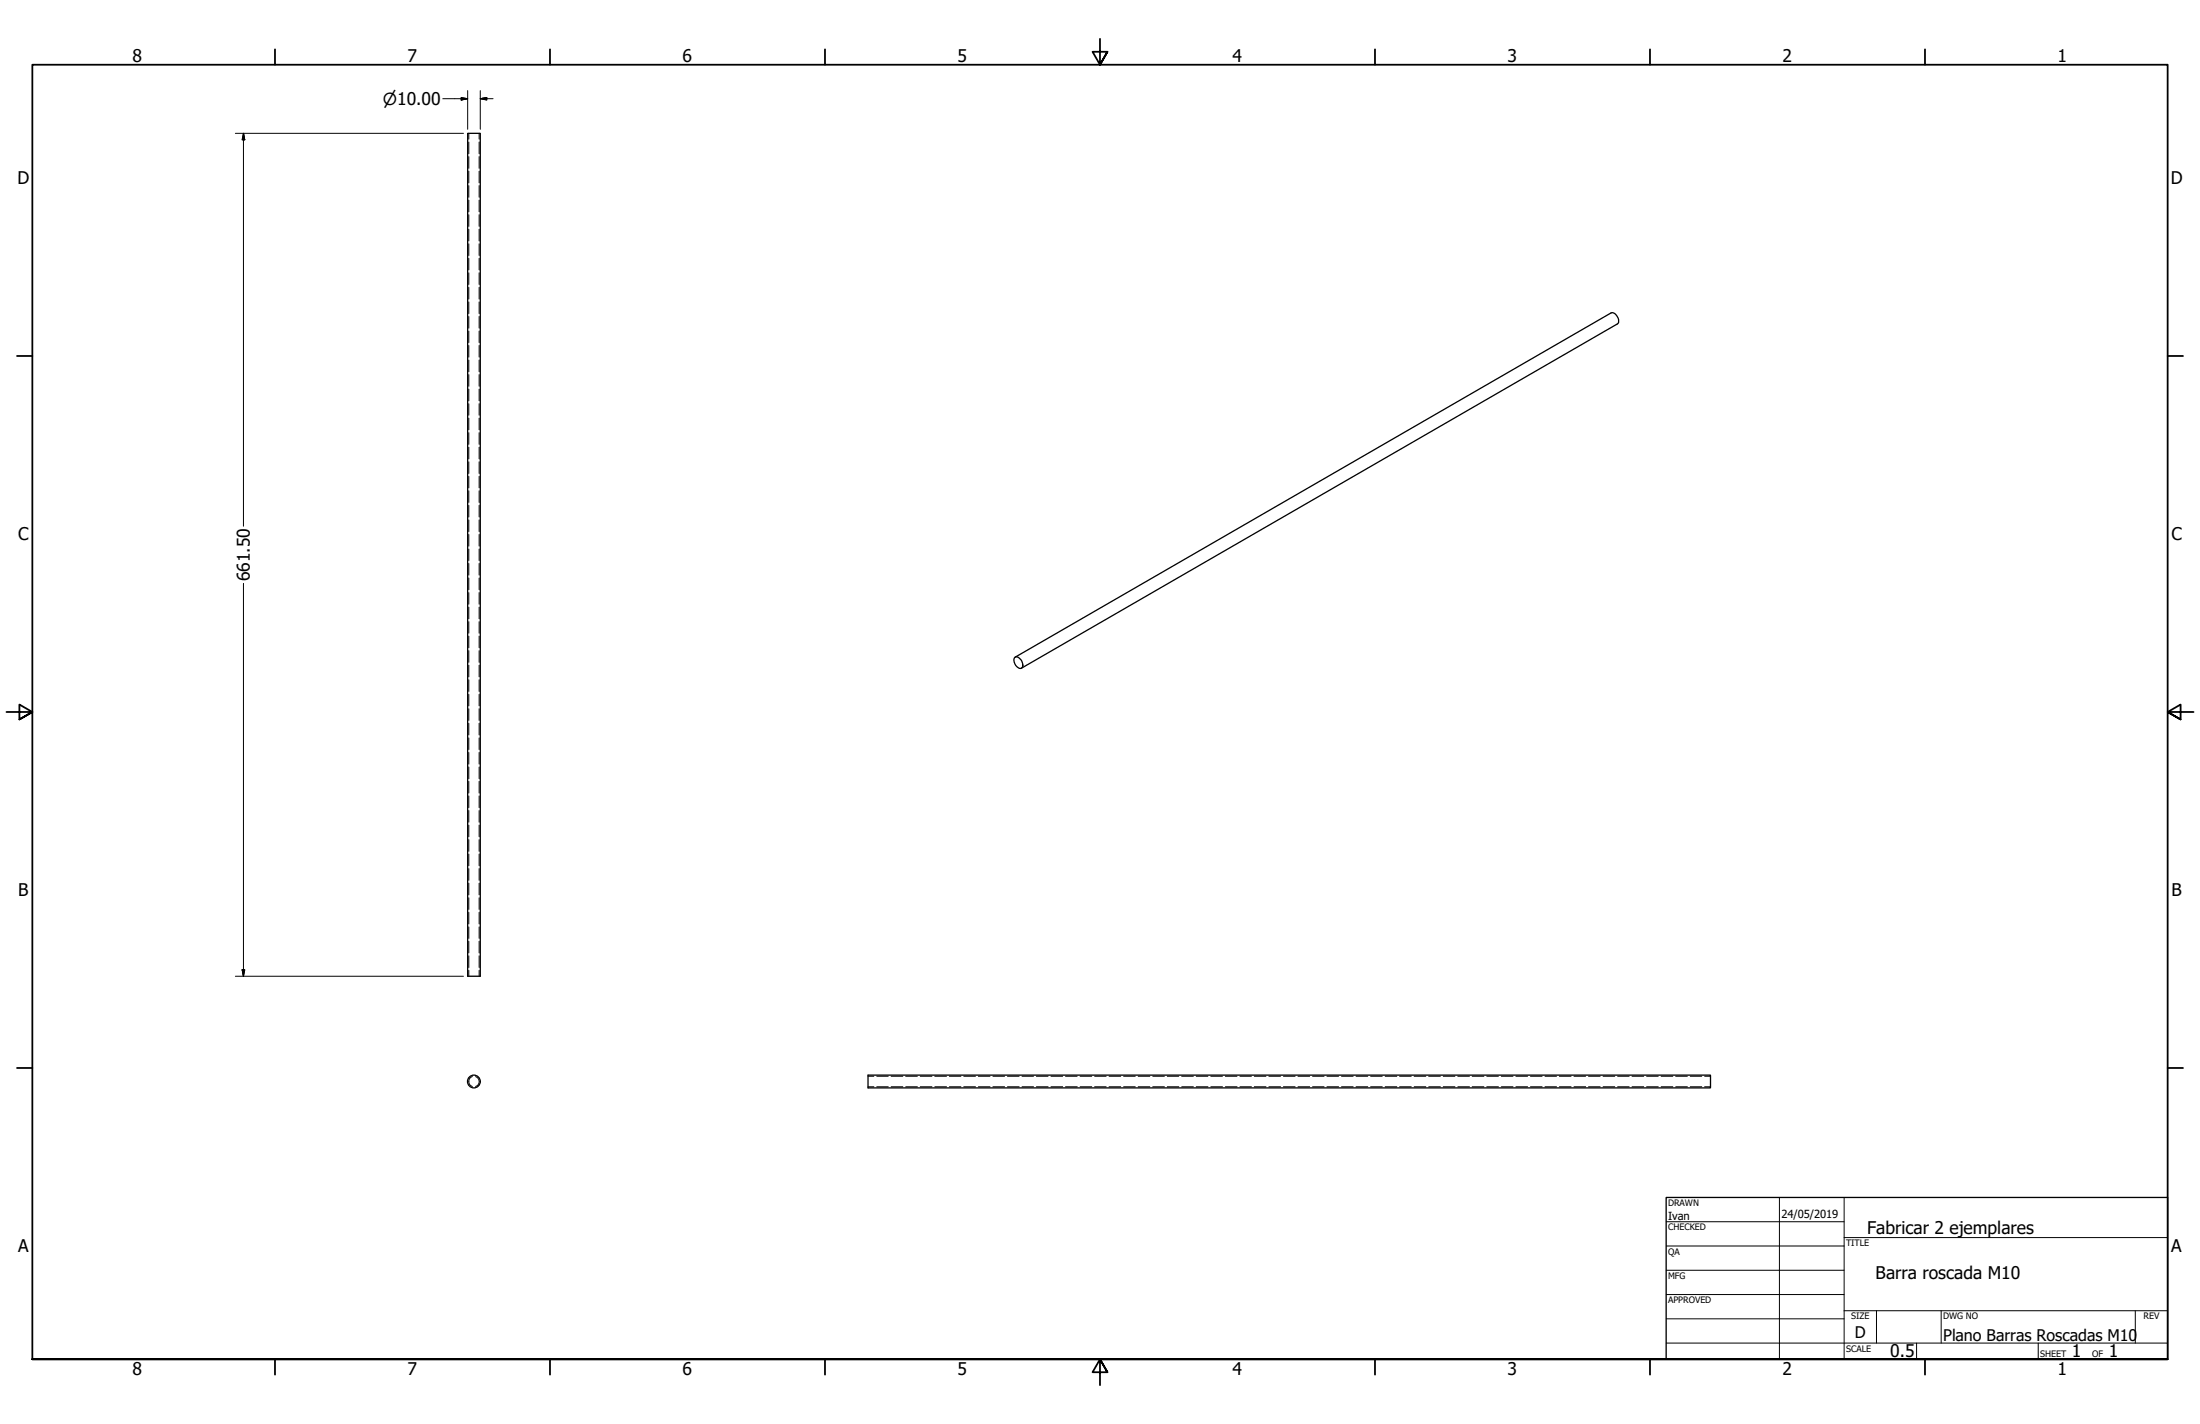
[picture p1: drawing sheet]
<svg xmlns="http://www.w3.org/2000/svg" width="864mm" height="559mm" viewBox="0 0 864 559" stroke-linecap="round" stroke-linejoin="round" font-family="sans-serif">
<!-- layer: Visible (ANSI) -->
<g fill="none" stroke="#000" stroke-width=".51">
<path d="M183.6 52.3h4.9v330.8h-4.9zM398.4 257.9a2.76 2.76 0 0 1 3.1 3.1 1.22 1.22 0 0 1-.9 1.4 1.22 1.22 0 0 1-1.4-.8l-1.1-1.7-.1-1.2zM398.5 257.9l233.9-135.1a3 3 0 0 1 2.8 4.1l-234.2 135.3M340.7 421.9h330.7v5h-330.7z"/>
<circle cx="186" cy="424.4" r="2.51"/>
</g>
<!-- layer: Hidden Narrow (ANSI) -->
<g fill="none" stroke="#000" stroke-width=".39">
<path d="M184 52.3v2.3M184 55.8v4.5M188.1 52.3v2.3M188.1 55.8v4.5M184 61.5v4.5M184 67.2v4.6M184 72.8v4.6M184 78.5v4.6M188.1 61.5v4.5M188.1 67.2v4.6M188.1 72.8v4.6M188.1 78.5v4.6"/>
<path d="M184 84.3v4.5M184 90v4.6M184 95.7v4.6M188.1 84.3v4.5M188.1 90v4.6M188.1 95.7v4.6M184 101.4v4.5M184 107.1v4.5M184 112.8v4.5M184 118.5v4.6M188.1 101.4v4.5M188.1 107.1v4.5"/>
<path d="M188.1 112.8v4.5M188.1 118.5v4.6M184 124.2v4.6M184 129.9v4.5M184 135.6v4.5M188.1 124.2v4.6M188.1 129.9v4.5M188.1 135.6v4.5M184 141.3v4.6M184 147v4.6M184 152.7v4.6M184 158.4v4.5"/>
<path d="M188.1 141.3v4.6M188.1 147v4.6M188.1 152.7v4.6M188.1 158.4v4.5M184 164.1v4.6M184 169.8v4.6M184 175.5v4.6M188.1 164.1v4.6M188.1 169.8v4.6M188.1 175.5v4.6M184 181.2v4.6M184 186.9v4.6"/>
<path d="M184 192.6v4.6M184 198.3v4.6M188.1 181.2v4.6M188.1 186.9v4.6M188.1 192.6v4.6M188.1 198.3v4.6M184 204v4.6M184 209.7v4.6M184 215.5v4.5M188.1 204v4.6M188.1 209.7v4.6M188.1 215.5v4.5"/>
<path d="M184 221.1v4.6M184 226.8v4.6M184 232.5v4.6M184 238.3v4.5M188.1 221.1v4.6M188.1 226.8v4.6M188.1 232.5v4.6M188.1 238.3v4.5M184 244v4.5M184 249.6v4.6M184 255.3v4.6M188.1 244v4.5"/>
<path d="M188.1 249.6v4.6M188.1 255.3v4.6M184 261v4.6M184 266.8v4.5M184 272.5v4.5M184 278.1v4.6M188.1 261v4.6M188.1 266.8v4.5M188.1 272.5v4.5M188.1 278.1v4.6M184 283.8v4.6M184 289.6v4.5"/>
<path d="M184 295.3v4.5M188.1 283.8v4.6M188.1 289.6v4.5M188.1 295.3v4.5M184 301v4.6M184 306.6v4.6M184 312.4v4.5M184 318.1v4.5M188.1 301v4.6M188.1 306.6v4.6M188.1 312.4v4.5M188.1 318.1v4.5"/>
<path d="M184 323.8v4.6M184 329.5v4.6M184 335.2v4.5M188.1 323.8v4.6M188.1 329.5v4.6M188.1 335.2v4.5M184 340.9v4.5M184 346.6v4.6M184 352.3v4.6M184 358v4.6M188.1 340.9v4.5M188.1 346.6v4.6"/>
<path d="M188.1 352.3v4.6M188.1 358v4.6M184 363.7v4.5M184 369.4v4.6M184 375.1v4.6M188.1 363.7v4.5M188.1 369.4v4.6M188.1 375.1v4.6M184 380.8v2.3M188.1 380.8v2.3M185.4 422.5a2.04 2.04 0 0 0-1.4 1.9 2.04 2.04 0 0 0 1.4 1.9M186.7 422.5a2.03 2.03 0 0 1 1.4 1.9 2.03 2.03 0 0 1-1.4 1.9"/>
<path d="M340.7 426.5h2.3M340.7 422.3h2.3M344.2 426.5h4.5M344.2 422.3h4.5M349.8 426.5h4.6M349.8 422.3h4.6M355.5 426.5h4.6M355.5 422.3h4.6M361.3 426.5h4.5M361.3 422.3h4.5M367 426.5h4.5M367 422.3h4.5"/>
<path d="M372.7 426.5h4.5M372.7 422.3h4.5M378.3 426.5h4.6M378.3 422.3h4.6M384 426.5h4.6M384 422.3h4.6M389.8 426.5h4.5M389.8 422.3h4.5M395.5 426.5h4.5M395.5 422.3h4.5M401.2 426.5h4.5M401.2 422.3h4.5"/>
<path d="M406.8 426.5h4.6M406.8 422.3h4.6M412.6 426.5h4.5M412.6 422.3h4.5M418.3 426.5h4.5M418.3 422.3h4.5M424 426.5h4.6M424 422.3h4.6M429.7 426.5h4.5M429.7 422.3h4.5M435.4 426.5h4.5M435.4 422.3h4.5"/>
<path d="M441.1 426.5h4.5M441.1 422.3h4.5M446.8 426.5h4.6M446.8 422.3h4.6M452.5 426.5h4.6M452.5 422.3h4.6M458.2 426.5h4.5M458.2 422.3h4.5M463.9 426.5h4.5M463.9 422.3h4.5M469.6 426.5h4.6M469.6 422.3h4.6"/>
<path d="M475.3 426.5h4.6M475.3 422.3h4.6M481 426.5h4.6M481 422.3h4.6M486.7 426.5h4.5M486.7 422.3h4.5M492.4 426.5h4.6M492.4 422.3h4.6M498.1 426.5h4.6M498.1 422.3h4.6M503.8 426.5h4.6M503.8 422.3h4.6"/>
<path d="M509.5 426.5h4.6M509.5 422.3h4.6M515.2 426.5h4.5M515.2 422.3h4.5M520.9 426.5h4.6M520.9 422.3h4.6M526.6 426.5h4.6M526.6 422.3h4.6M532.3 426.5h4.6M532.3 422.3h4.6M538 426.5h4.6M538 422.3h4.6"/>
<path d="M543.8 426.5h4.5M543.8 422.3h4.5M549.4 426.5h4.6M549.4 422.3h4.6M555.1 426.5h4.6M555.1 422.3h4.6M560.8 426.5h4.6M560.8 422.3h4.6M566.5 426.5h4.6M566.5 422.3h4.6M572.3 426.5h4.5M572.3 422.3h4.5"/>
<path d="M577.9 426.5h4.6M577.9 422.3h4.6M583.6 426.5h4.6M583.6 422.3h4.6M589.3 426.5h4.6M589.3 422.3h4.6M595.1 426.5h4.5M595.1 422.3h4.5M600.8 426.5h4.5M600.8 422.3h4.5M606.5 426.5h4.5M606.5 422.3h4.5"/>
<path d="M612.1 426.5h4.6M612.1 422.3h4.6M617.9 426.5h4.5M617.9 422.3h4.5M623.6 426.5h4.5M623.6 422.3h4.5M629.3 426.5h4.6M629.3 422.3h4.6M635 426.5h4.5M635 422.3h4.5M640.7 426.5h4.5M640.7 422.3h4.5"/>
<path d="M646.4 426.5h4.5M646.4 422.3h4.5M652.1 426.5h4.6M652.1 422.3h4.6M657.8 426.5h4.6M657.8 422.3h4.6M663.5 426.5h4.5M663.5 422.3h4.5M669.2 426.5h2.2M669.2 422.3h2.2"/>
</g>
<!-- layer: Border (ANSI) -->
<g fill="none" stroke="#000" stroke-width=".7">
<path d="M107.9 19.4v6M215.9 19.4v6M323.8 19.4v6M431.8 15.2v10.2l-2.9-5.1h5.8l-2.9 5.1 2.9-5.1M539.8 19.4v6M647.7 19.4v6M755.6 19.4v6M6.7 139.7h6M850.9 139.7h6M2.5 279.4h10.2l-5.1-2.9v5.8l5.1-2.9-5.1 2.9M861.1 279.4h-10.2l5.1-2.9v5.8l-5.1-2.9 5.1 2.9M6.7 419.1h6"/>
<path d="M850.9 419.1h6M12.7 533.4v-508h838.2v508h-838.2h838.2M107.9 533.4v6M215.9 533.4v6M323.8 533.4v6M434.7 538.5l-2.9-5.1 2.9 5.1h-5.8l2.9-5.1v10.2M539.8 533.4v6M647.7 533.4v6M755.6 533.4v6"/>
</g>
<!-- layer: Title (ANSI) -->
<g fill="none" stroke="#000" stroke-width=".39">
<path d="M654 479.4h69.9M698.5 469.9v63.5M723.9 469.9v63.5M654 488.9h69.9M654 498.5h69.9M723.9 485.6h127M654 508h69.9M654 517.5h69.9M723.9 514.3h127M736.6 514.3v12.7M762 514.3v12.7M838.2 514.3v12.7"/>
<path d="M654 527h196.9M752.3 527v6.4M800.1 527v6.4"/>
</g>
<path d="M654 469.9h196.9v63.5h-196.9z" fill="none" stroke="#000" stroke-width=".51"/>
<!-- layer: Dimension (ANSI) -->
<path d="M173.8 38.7h9.8M181 38.3l2.6 .4-2.6 .5zM183.6 35.6v15.1M188.5 38.7l2.6-.4v.9zM188.5 38.7h5M188.5 35.6v15.1M92.4 52.3h89.5M95.6 52.3l.5 2.6h-1zM95.6 52.3v154.2M95.6 228.9v154.2M92.4 383.1h89.5M95.1 380.6h1l-.5 2.5z" fill="none" stroke="#000" stroke-width=".39"/>
<path d="M181 39.2l2.6-.5zM181 38.3l2.6 .4-2.6 .5zM188.5 38.7l2.6-.4zM188.5 38.7l2.6-.4v.9zM95.6 52.3l.5 2.6zM95.6 52.3l.5 2.6h-1zM95.1 380.6l.5 2.5zM95.1 380.6h1l-.5 2.5z" fill="#000" stroke="#000" stroke-width=".39"/>
<g font-size="6.9">
<text x="52.1" y="24.4">8</text>
<text x="160" y="24.4">7</text>
<text x="268" y="24.4">6</text>
<text x="375.9" y="24.4">5</text>
<text x="483.9" y="24.4">4</text>
<text x="591.8" y="24.4">3</text>
<text x="699.8" y="24.4">2</text>
<text x="807.7" y="24.4">1</text>
<text x="6.9" y="72.3">D</text>
<text x="852.1" y="72.3">D</text>
<text x="7.1" y="212">C</text>
<text x="852.4" y="212">C</text>
<text x="98" y="228.2" transform="rotate(-90 98 228.2)">661.50</text>
<text x="7.2" y="351.7">B</text>
<text x="852.4" y="351.7">B</text>
<text x="732.9" y="484.2">Fabricar 2 ejemplares</text>
<text x="7.1" y="491.4">A</text>
<text x="852.3" y="491.4">A</text>
<text x="736.3" y="501.8">Barra roscada M10</text>
<text x="742" y="532.5">0.5</text>
<text x="813.2" y="532.6">1</text>
<text x="827.8" y="532.6">1</text>
<text x="52.1" y="539.4">8</text>
<text x="160" y="539.4">7</text>
<text x="268" y="539.4">6</text>
<text x="375.9" y="539.4">5</text>
<text x="483.9" y="539.4">4</text>
<text x="591.8" y="539.4">3</text>
<text x="699.8" y="539.4">2</text>
<text x="807.7" y="539.4">1</text>
</g>
<text font-size="6.5" x="150.3" y="41.1">⌀10.00</text>
<g font-size="6.3">
<text x="728.1" y="524.9">D</text>
<text x="762.8" y="526.2">Plano Barras Roscadas M10</text>
</g>
<g font-size="4.4">
<text x="654.8" y="478.6">Ivan</text>
<text x="699.3" y="478">24/05/2019</text>
</g>
<g font-size="3.5">
<text x="654.8" y="473.2">DRAWN</text>
<text x="654.8" y="482.8">CHECKED</text>
<text x="724.7" y="488.9">TITLE</text>
<text x="654.8" y="492.3">QA</text>
<text x="654.8" y="501.8">MFG</text>
<text x="654.8" y="511.4">APPROVED</text>
<text x="726.7" y="517.7">SIZE</text>
<text x="762.8" y="517.7">DWG NO</text>
<text x="841.4" y="517.7">REV</text>
<text x="724.7" y="530.4">SCALE</text>
<text x="800.9" y="532.6">SHEET</text>
<text x="821.3" y="532.6">OF</text>
</g>
</svg>
